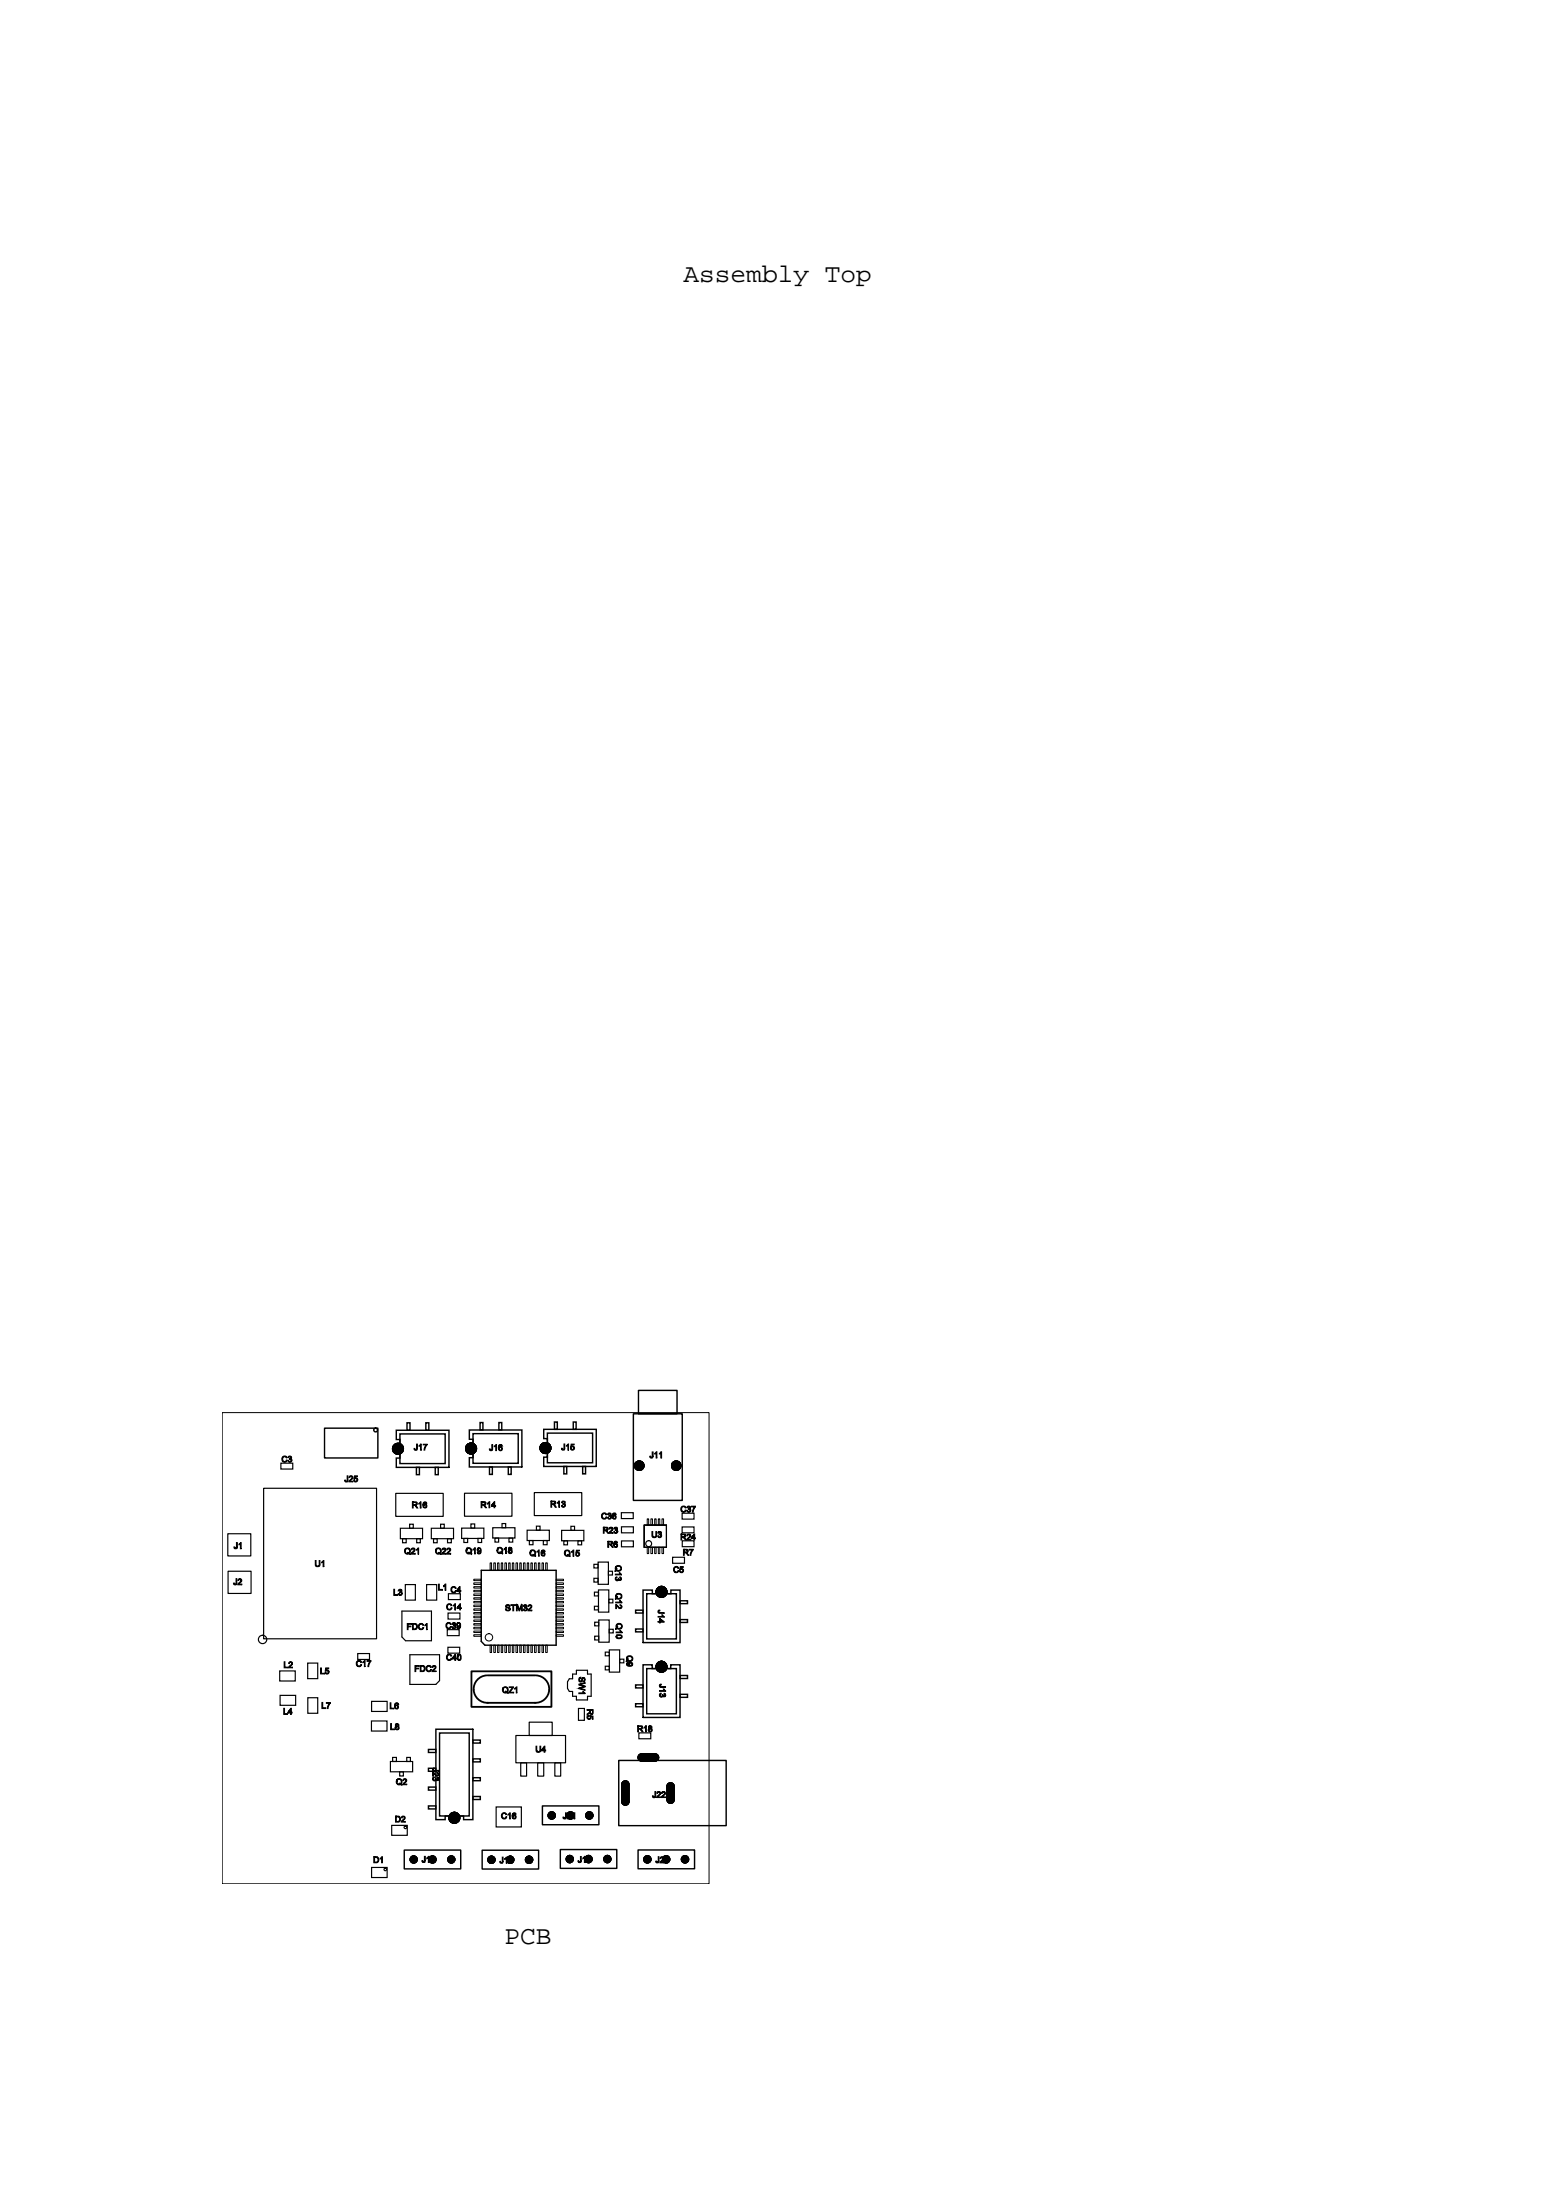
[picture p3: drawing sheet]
<svg xmlns="http://www.w3.org/2000/svg" width="210mm" height="297mm" viewBox="0 0 210 297" stroke-linecap="round" stroke-linejoin="round" font-family="sans-serif">
<!-- layer: 3 -->
<g fill="none" stroke="#000" stroke-width=".16">
<path d="M37.9 197.5h1.6v.8h-1.6zM30.7 207h3.1v3h-3.1zM30.8 212.1h3.1v3h-3.1zM35.6 200.9h15.2v20.3h-15.2zM53.4 201.6h6.4v3.1h-6.4zM54 206.3h3v1.4h-3zM54.2 217.5h4v4h-3.5l-.5-.5zM54.3 207.7h.5v.6h-.5zM54.7 213.9h1.4v2.1h-1.4zM55.3 205.8h.5v.5h-.5zM56.2 207.7h.5v.6h-.5zM57.6 213.9h1.3v2.1h-1.3z"/>
<path d="M58.2 206.3h3v1.4h-3zM58.5 207.7h.5v.6h-.5zM59.5 205.8h.5v.5h-.5zM60.4 220h1.6v.8h-1.6zM60.4 207.7h.5v.6h-.5zM60.5 217.8h1.6v.8h-1.6zM60.5 215.1h1.6v.8h-1.6zM62.3 206.3h3v1.4h-3zM62.6 207.7h.5v.5h-.5zM62.7 201.6h6.4v3.1h-6.4zM63.6 205.7h.5v.6h-.5zM64.5 207.7h.5v.5h-.5z"/>
<path d="M66.5 206.2h3v1.4h-3zM66.8 207.6h.5v.6h-.5zM67.8 205.7h.4v.5h-.4zM68.7 207.6h.5v.6h-.5zM71.1 206.6h3v1.4h-3zM71.4 208h.5v.5h-.5zM72.1 201.5h6.4v3.1h-6.4zM72.4 206h.5v.6h-.5zM73.3 208h.5v.5h-.5zM75.8 206.6h3v1.4h-3zM76.1 208h.5v.5h-.5zM77 206h.5v.6h-.5z"/>
<path d="M78 208h.5v.5h-.5zM80.2 211.2h.5v.5h-.5zM80.2 213.1h.5v.5h-.5zM80.2 214.9h.6v.5h-.6zM80.2 216.8h.6v.5h-.6zM80.3 219h.5v.5h-.5zM80.7 210.9h1.4v3h-1.4zM80.8 214.6h1.4v3h-1.4zM80.8 218.7h1.4v3h-1.4zM82.1 212.1h.6v.5h-.6zM82.2 215.9h.5v.5h-.5zM82.2 219.9h.6v.5h-.6z"/>
<path d="M83.9 204.2h1.6v.8h-1.6zM83.9 206.1h1.6v.8h-1.6zM83.9 208h1.6v.8h-1.6zM86.9 205.9h3v3h-3zM90.8 210.2h1.6v.8h-1.6zM92.1 206.1h1.6v.8h-1.6zM92.1 204.3h1.6v.8h-1.6zM92.1 208h1.6v.8h-1.6zM37.7 225.6h2.1v1.3h-2.1zM37.8 228.9h2.1v1.3h-2.1zM41.5 224.5h1.4v2.1h-1.4zM41.5 229.2h1.4v2.1h-1.4z"/>
<path d="M48.3 223.2h1.6v.8h-1.6zM50.1 232.3h2.1v1.4h-2.1zM50.1 229.7h2.1v1.3h-2.1zM52.7 237.8h3v1.4h-3zM53 237.2h.5v.6h-.5zM53.9 239.2h.5v.5h-.5zM54.9 237.2h.5v.6h-.5zM55.3 223.4h4v3.5l-.5 .5h-3.5zM60.4 222.4h1.6v.8h-1.6zM69.6 234.3h6.7v3.7h-6.7zM70.3 238h.8v1.8h-.8zM71.4 232.5h3.1v1.8h-3.1z"/>
<path d="M72.6 238h.8v1.8h-.8zM74.9 238h.8v1.8h-.8zM77.3 226h.5v-.5h1.5v.5h.5v3h-.5v.5h-1.5v-.5h-.5v-.7h-.5l-.2-.4v-.9l.2-.4h.5zM78.1 230.6h.8v1.6h-.8zM80.3 220.9h.5v.5h-.5zM81.7 223h.5v.5h-.5zM81.7 224.9h.5v.5h-.5zM82.2 222.7h1.4v3h-1.4zM83.6 224h.6v.5h-.6zM86.2 233.9h1.6v.8h-1.6zM50.1 252.1h2.1v1.4h-2.1zM52.9 246.4h2.1v1.4h-2.1z"/>
<path d="M67 243.9h3.4v2.7h-3.4z"/>
<circle cx="87.5" cy="208.4" r=".4"/>
<circle cx="35.4" cy="221.3" r=".56"/>
<circle cx="52" cy="252.4" r=".18"/>
<circle cx="54.7" cy="246.7" r=".18"/>
</g>
<g fill="none" stroke="#000" stroke-width=".19">
<path d="M43.8 192.8h7.2v4h-7.2zM53.5 193.1h7.1v5h-7.1v-1.3h.5v-2.5h-.5zM54 193.6h6.1v4h-6.1zM54.9 192.1h.4v1h-.4zM56.2 198.1h.4v1h-.4zM57.5 192.1h.4v1h-.4zM58.7 198.1h.4v1h-.4zM63.3 193h7.1v5h-7.1v-1.2h.5v-2.5h-.5zM63.8 193.5h6.1v4h-6.1zM64.8 192h.4v1h-.4zM66.1 198h.3v1h-.3zM67.3 192h.4v1h-.4z"/>
<path d="M68.6 198h.4v1h-.4zM73.4 193h7.1v5h-7.1v-1.3h.5v-2.5h-.5zM73.9 193.5h6.1v4h-6.1zM74.8 192h.4v1h-.4zM76.1 198h.4v1h-.4zM77.4 192h.4v1h-.4zM78.6 198h.4v1h-.4zM85.5 190.9h6.6v11.6h-6.6zM86.2 187.7h5.2v3.2h-5.2zM64.9 212h10.2v10.1h-9.7l-.5-.5zM85.8 217.4h1v.4h-1zM85.8 219.9h1v.4h-1z"/>
<path d="M86.8 214.6h1.2v.5h2.5v-.5h1.3v7.1h-5zM87.3 215.1h4v6.1h-4zM91.8 218.6h1v.4h-1zM91.8 216.1h1v.4h-1zM57.8 236.2h1v.4h-1zM57.8 238.7h1v.4h-1zM58.8 233.4h5v12.2h-1.2v-.5h-2.5v.5h-1.3zM59.3 233.9h4v11.2h-4zM63.8 234.9h1v.4h-1zM63.8 237.4h1v.4h-1zM63.8 240h1v.4h-1zM83.5 237.6h14.5v8.9h-14.5z"/>
<path d="M85.8 227.5h1v.4h-1zM85.8 230h1v.4h-1zM86.8 224.7h1.2v.5h2.5v-.5h1.3v7.1h-5zM87.3 225.2h4v6.2h-4zM91.8 228.7h1v.4h-1zM91.8 226.2h1v.4h-1zM54.6 249.7h7.6v2.6h-7.6zM57.8 243.8h1v.4h-1zM57.8 241.2h1v.5h-1zM63.8 242.5h1v.4h-1zM65.1 249.8h7.6v2.5h-7.6zM73.2 243.8h7.6v2.5h-7.6z"/>
<path d="M75.6 249.7h7.6v2.5h-7.6zM86.1 249.7h7.6v2.6h-7.6z"/>
<circle cx="50.7" cy="193" r=".26"/>
</g>
<g fill="none" stroke="#000" stroke-width=".13">
<path d="M30 190.7h65.7v63.6h-65.7zM63.9 216.7h1v.2h-1zM63.9 216.2h1v.2h-1zM63.9 215.7h1v.2h-1zM63.9 215.2h1v.2h-1zM63.9 214.7h1v.2h-1zM63.9 214.2h1v.2h-1zM63.9 213.7h1v.2h-1zM63.9 213.2h1v.2h-1zM63.9 218.7h1v.2h-1zM63.9 218.2h1v.2h-1zM63.9 217.7h1v.2h-1z"/>
<path d="M63.9 217.2h1v.2h-1zM63.9 219.7h1v.2h-1zM63.9 219.2h1v.2h-1zM66.1 211h.2v1h-.2zM66.6 211h.3v1h-.3zM67.2 211h.1v1h-.1zM67.6 211h.2v1h-.2zM68.1 211h.3v1h-.3zM68.7 211h.1v1h-.1zM69.1 211h.2v1h-.2zM69.6 211h.3v1h-.3zM70.1 211h.2v1h-.2z"/>
<path d="M70.6 211h.3v1h-.3zM71.2 211h.1v1h-.1zM71.6 211h.2v1h-.2zM72.1 211h.3v1h-.3zM72.7 211h.1v1h-.1zM73.1 211h.2v1h-.2zM73.6 211h.3v1h-.3zM75.1 213.2h.9v.2h-.9zM75.1 213.7h.9v.2h-.9zM75.1 214.2h.9v.2h-.9zM75.1 214.7h.9v.2h-.9zM75.1 215.2h.9v.2h-.9z"/>
<path d="M75.1 215.7h.9v.2h-.9zM75.1 216.2h.9v.2h-.9zM75.1 216.7h.9v.2h-.9zM75.1 219.2h.9v.2h-.9zM75.1 219.7h.9v.2h-.9zM75.1 218.2h.9v.2h-.9zM75.1 218.7h.9v.2h-.9zM75.1 217.7h.9v.2h-.9zM75.1 217.2h.9v.2h-.9zM86.9 205.9h3v3h-3zM87.3 205h.2v.9h-.2zM87.3 208.9h.2v.8h-.2z"/>
<path d="M87.8 205h.3v.9h-.3zM87.8 208.9h.3v.8h-.3zM88.4 205h.1v.9h-.1zM88.4 208.9h.1v.8h-.1zM88.8 205h.2v.9h-.2zM88.8 208.9h.2v.8h-.2zM89.3 205h.3v.9h-.3zM89.3 208.9h.3v.8h-.3zM63.9 220.2h1v.2h-1zM63.9 220.7h1v.2h-1zM66.1 222.1h.2v1h-.2zM66.6 222.1h.3v1h-.3z"/>
<path d="M67.2 222.1h.1v1h-.1zM67.6 222.1h.2v1h-.2zM68.1 222.1h.3v1h-.3zM68.7 222.1h.1v1h-.1zM69.1 222.1h.2v1h-.2zM69.6 222.1h.3v1h-.3zM70.1 222.1h.2v1h-.2zM70.6 222.1h.3v1h-.3zM71.2 222.1h.1v1h-.1zM71.6 222.1h.2v1h-.2zM72.1 222.1h.3v1h-.3zM72.7 222.1h.1v1h-.1z"/>
<path d="M73.1 222.1h.2v1h-.2zM73.6 222.1h.3v1h-.3zM75.1 220.2h.9v.2h-.9zM75.1 220.7h.9v.2h-.9z"/>
<circle cx="66" cy="221" r=".5"/>
</g>
<path d="M63.6 225.6h10.8v4.8h-10.8zM65.7 226.2a1.85 1.85 0 0 0-1.8 1.9 1.85 1.85 0 0 0 2 1.8M65.8 229.9h6.5M65.8 226.2h6.5M72.4 226.2a1.85 1.85 0 0 1 1.7 1.9 1.85 1.85 0 0 1-1.9 1.8" fill="none" stroke="#000" stroke-width=".25"/>
<g fill="#000" stroke="#000" stroke-width=".13">
<path d="M86.2 236.9l.3-.2h1.9a.5 .5 0 0 1 .5 .6 .5 .5 0 0 1-.5 .5h-1.8a.51 .51 0 0 1-.5-.4 .51 .51 0 0 1 .1-.5z" fill-rule="evenodd"/>
<path d="M86.2 236.9l.3-.2h1.9a.5 .5 0 0 1 .5 .6 .5 .5 0 0 1-.5 .5h-1.8a.51 .51 0 0 1-.5-.4 .51 .51 0 0 1 .1-.5z" fill-rule="evenodd"/>
<path d="M86.2 236.9l.3-.2h1.9a.5 .5 0 0 1 .5 .6 .5 .5 0 0 1-.5 .5h-1.8a.51 .51 0 0 1-.5-.4 .51 .51 0 0 1 .1-.5z" fill-rule="evenodd"/>
<path d="M86.2 236.9l.3-.2h1.9a.5 .5 0 0 1 .5 .6 .5 .5 0 0 1-.5 .5h-1.8a.51 .51 0 0 1-.5-.4 .51 .51 0 0 1 .1-.5z" fill-rule="evenodd"/>
<path d="M84.1 240.5a.5 .5 0 0 1 .5-.1 .5 .5 0 0 1 .3 .5v2.3a.5 .5 0 0 1-.5 .5 .5 .5 0 0 1-.5-.5v-2.3z" fill-rule="evenodd"/>
<path d="M84.1 240.5a.5 .5 0 0 1 .5-.1 .5 .5 0 0 1 .3 .5v2.3a.5 .5 0 0 1-.5 .5 .5 .5 0 0 1-.5-.5v-2.3z" fill-rule="evenodd"/>
<path d="M84.1 240.5a.5 .5 0 0 1 .5-.1 .5 .5 0 0 1 .3 .5v2.3a.5 .5 0 0 1-.5 .5 .5 .5 0 0 1-.5-.5v-2.3z" fill-rule="evenodd"/>
<path d="M84.1 240.5a.5 .5 0 0 1 .5-.1 .5 .5 0 0 1 .3 .5v2.3a.5 .5 0 0 1-.5 .5 .5 .5 0 0 1-.5-.5v-2.3z" fill-rule="evenodd"/>
<path d="M90.1 240.8a.51 .51 0 0 1 .6-.1 .51 .51 0 0 1 .3 .4v1.8a.5 .5 0 0 1-.5 .6 .5 .5 0 0 1-.5-.6v-1.8z" fill-rule="evenodd"/>
<path d="M90.1 240.8a.51 .51 0 0 1 .6-.1 .51 .51 0 0 1 .3 .4v1.8a.5 .5 0 0 1-.5 .6 .5 .5 0 0 1-.5-.6v-1.8z" fill-rule="evenodd"/>
<path d="M90.1 240.8a.51 .51 0 0 1 .6-.1 .51 .51 0 0 1 .3 .4v1.8a.5 .5 0 0 1-.5 .6 .5 .5 0 0 1-.5-.6v-1.8z" fill-rule="evenodd"/>
<path d="M90.1 240.8a.51 .51 0 0 1 .6-.1 .51 .51 0 0 1 .3 .4v1.8a.5 .5 0 0 1-.5 .6 .5 .5 0 0 1-.5-.6v-1.8z" fill-rule="evenodd"/>
<circle cx="53.7" cy="195.6" r=".75"/>
<circle cx="63.6" cy="195.5" r=".75"/>
<circle cx="73.6" cy="195.5" r=".75"/>
<circle cx="86.3" cy="197.9" r=".65"/>
<circle cx="91.3" cy="197.9" r=".64"/>
<circle cx="89.3" cy="214.9" r=".75"/>
<circle cx="89.3" cy="225" r=".75"/>
<circle cx="55.8" cy="251" r=".49"/>
<circle cx="60.9" cy="251" r=".49"/>
<circle cx="61.3" cy="245.4" r=".75"/>
<circle cx="66.3" cy="251.1" r=".5"/>
<circle cx="71.4" cy="251.1" r=".5"/>
<circle cx="74.5" cy="245.1" r=".5"/>
<circle cx="76.9" cy="251" r=".5"/>
<circle cx="79.5" cy="245.1" r=".5"/>
<circle cx="82" cy="251" r=".5"/>
<circle cx="87.4" cy="251" r=".5"/>
<circle cx="92.4" cy="251" r=".5"/>
</g>
<g font-size="3.5">
<text x="92.3" y="38">Assembly Top</text>
<text x="68.1" y="262.4">PCB</text>
</g>
<g font-size="1.2">
<text x="37.9" y="197.4">C3</text>
<text x="55.7" y="195.8">J17</text>
<text x="65.9" y="195.8">J16</text>
<text x="75.6" y="195.7">J15</text>
<text x="87.5" y="196.8">J11</text>
<text x="46.4" y="200">J25</text>
<text x="55.4" y="203.6">R16</text>
<text x="64.7" y="203.5">R14</text>
<text x="74.1" y="203.4">R13</text>
<text x="31.5" y="209">J1</text>
<text x="54.4" y="209.8">Q21</text>
<text x="58.6" y="209.8">Q22</text>
<text x="62.7" y="209.7">Q19</text>
<text x="66.9" y="209.7">Q18</text>
<text x="81" y="205.1">C36</text>
<text x="81.2" y="207">R23</text>
<text x="81.8" y="208.9">R6</text>
<text x="87.8" y="207.5">U3</text>
<text x="91.7" y="207.9">R24</text>
<text x="91.7" y="204.1">C37</text>
<text x="92" y="209.9">R7</text>
<text x="31.5" y="213.9">J2</text>
<text x="42.3" y="211.5">U1</text>
<text x="53" y="215.4">L3</text>
<text x="59" y="214.6">L1</text>
<text x="60.7" y="215">C4</text>
<text x="71.3" y="210">Q16</text>
<text x="76" y="210.1">Q15</text>
<text x="83" y="211.2" transform="rotate(90 83 211.2)">Q13</text>
<text x="83.1" y="214.9" transform="rotate(90 83.1 214.9)">Q12</text>
<text x="90.7" y="212.3">C5</text>
<text x="54.7" y="220">FDC1</text>
<text x="60" y="219.9">C39</text>
<text x="60.1" y="217.3">C14</text>
<text x="68" y="217.4">STM32</text>
<text x="83.1" y="219" transform="rotate(90 83.1 219)">Q10</text>
<text x="88.8" y="217.2" transform="rotate(90 88.8 217.2)">J14</text>
<text x="38.2" y="225.1">L2</text>
<text x="43.1" y="226">L5</text>
<text x="47.9" y="225">C17</text>
<text x="55.8" y="225.6">FDC2</text>
<text x="60.1" y="224.1">C40</text>
<text x="78.1" y="226.2" transform="rotate(90 78.1 226.2)">SW1</text>
<text x="84.6" y="223.3" transform="rotate(90 84.6 223.3)">Q9</text>
<text x="89" y="227.2" transform="rotate(90 89 227.2)">J13</text>
<text x="38.1" y="231.4">L4</text>
<text x="43.3" y="230.6">L7</text>
<text x="52.5" y="230.7">L6</text>
<text x="52.5" y="233.5">L8</text>
<text x="67.6" y="228.5">QZ1</text>
<text x="79.2" y="230.6" transform="rotate(90 79.2 230.6)">R5</text>
<text x="85.8" y="233.8">R18</text>
<text x="58.4" y="238.5" transform="rotate(90 58.4 238.5)">J23</text>
<text x="72.1" y="236.5">U4</text>
<text x="53.2" y="246">D2</text>
<text x="53.3" y="240.9">Q2</text>
<text x="67.5" y="245.5">C16</text>
<text x="75.8" y="245.5">J21</text>
<text x="87.9" y="242.7">J22</text>
<text x="50.3" y="251.5">D1</text>
<text x="56.8" y="251.4">J12</text>
<text x="67.3" y="251.5">J18</text>
<text x="77.8" y="251.4">J19</text>
<text x="88.3" y="251.5">J20</text>
</g>
</svg>
